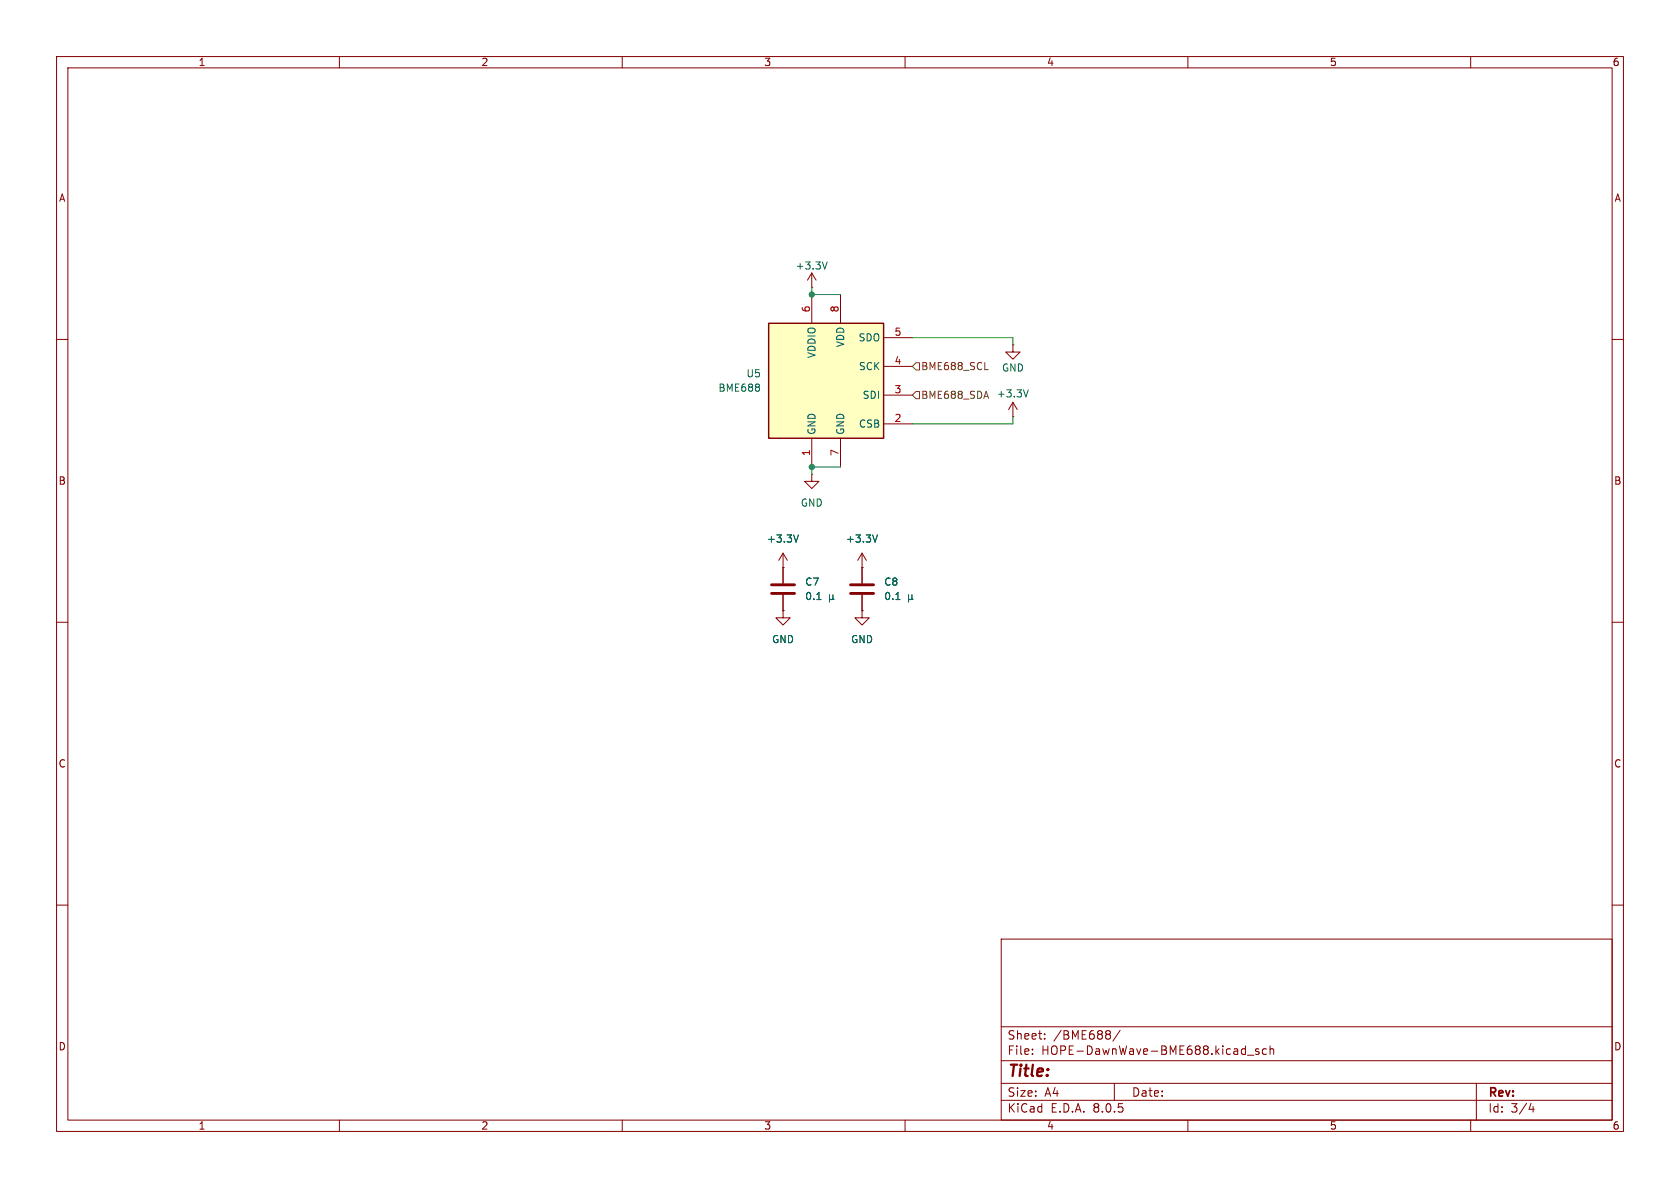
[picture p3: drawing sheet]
<svg xmlns="http://www.w3.org/2000/svg" width="297mm" height="210mm" viewBox="0 0 297 210" stroke-linecap="round" stroke-linejoin="round" font-family="sans-serif">
<g fill="none" stroke="#840000" stroke-width=".18">
<path d="M10 10h277v190h-277zM12 12h273v186h-273zM60 10v2M110 10v2M160 10v2M210 10v2M260 10v2M10 60h2M285 60h2M10 110h2M285 110h2M10 160h2"/>
<path d="M285 160h2M177 166h108v32h-108zM60 198v2M110 198v2M160 198v2M177 194.5h108M177 191.5h108M177 187.5h108M177 181.5h108M182.5 186.3v.1M182.5 185.5v.1M184.7 183.6v.1"/>
<path d="M184.7 182.8v.1M196 182.2l.3 .3-.3 .3 .2 .2 .1 .4-.3 .3M197 191.5v3M198 182.1l-1.3 2M210 198v2M220.5 186.5h1.2M222.5 185.5l-.3-.1-.2 .2v.2l.5 .2v.3h-.5M223.9 185.5l-.4-.1-.3 .3v.4l.1 .2h.6M224.5 185.5l.2-.1 .4 .1 .1 .9M224.5 184.9v1.5M260 198v2M261 191.5v6.5"/>
<path d="M270.7 195l-.4 1.1h.9M271 195.6v1"/>
</g>
<path d="M135.9 57.2h20.3v20.3h-20.3z" fill="#ffffc2"/>
<path d="M135.9 57.2h20.3v20.3h-20.3z" fill="none" stroke="#840000" stroke-width=".25"/>
<g fill="none" stroke="#840000" stroke-width=".18">
<path d="M143.5 50.8h.1M143.5 48.3v2.5M143.5 52.1v5.1M143.5 48.3l-.8 1.2M143.5 48.3l.8 1.2M148.6 52.1v5.1M156.2 59.7h5.1M143.5 77.5v5.1M148.6 77.5v5.1M156.2 74.9h5.1M156.2 69.9h5.1M156.2 64.8h5.1"/>
<path d="M179.1 73.7h.1M179.1 61v1.2h1.2l-1.2 1.3-1.3-1.3h1.3M179.1 61h.1M179.1 71.1l-.8 1.3M179.1 71.1v2.6M179.1 71.1l.7 1.3M138.4 97.8v5.3M138.4 97.8l-.7 1.3M138.4 97.8l.8 1.3M143.5 83.8v1.3h1.3l-1.3 1.3-1.3-1.3h1.3M143.5 83.8h.1M152.4 97.8l-.8 1.3"/>
<path d="M152.4 97.8v5.3M152.4 97.8l.8 1.3M138.4 100.3h.1M138.4 108v1.2h1.3l-1.3 1.3-1.2-1.3h1.2M138.4 108h.1M138.4 105.2v2.8M152.4 108v1.2h1.3l-1.3 1.3-1.3-1.3h1.3M152.4 108h.1M152.4 100.3h.1M152.4 105.2v2.8"/>
</g>
<g fill="none" stroke="#006464" stroke-width=".18">
<path d="M146.2 46.3l-.4 1.3M134.2 68v.3M134.2 68.6v.4M181.8 68.9l-.4 1.3M141.2 94.6l-.5 1.2M155.1 94.6l-.4 1.2M144.4 106h.7M146.6 105.8l.2 .2h.3l.1-.2M146.6 105.1v1.3M147.2 105.8l.2 .2M147.2 105.1v.7M158.4 106h.7"/>
<path d="M160.6 105.8l.2 .2h.2l.2-.2M160.6 105.1v1.3M161.2 105.8l.2 .2M161.2 105.1v.7"/>
</g>
<path d="M136.4 104.9h4.1M136.4 103.4h4.1M150.4 104.9h4M150.4 103.4h4" fill="none" stroke="#840000" stroke-width=".51"/>
<path d="M161.9 64.1h.7v1.3h-.7l-.6-.6zM161.9 69.2h.7v1.3h-.7l-.6-.6zM174.1 65.3h.6M174.3 69.2l.5 1.2" fill="none" stroke="#725600" stroke-width=".18"/>
<path d="M143.5 50.8v1.3h5.1M161.3 59.7h17.8v1.3M179.1 73.7v1.2h-17.8M148.6 82.6h-5.1v1.2" fill="none" stroke="#009600" stroke-width=".18"/>
<g fill="#009600" stroke="#009600" stroke-width=".18">
<circle cx="143.5" cy="52.1" r=".46"/>
<circle cx="143.5" cy="82.6" r=".46"/>
</g>
<text font-size="2.8" fill="#840000" x="178" y="190.9">Title:</text>
<g font-size="2.1" fill="#840000">
<text x="178" y="184">Sheet:</text>
<text x="186.2" y="184">/BME688/</text>
<text x="178" y="186.7">File:</text>
<text x="184.1" y="186.7">HOPE-DawnWave-BME688.kicad_sch</text>
<text x="178" y="196.9">KiCad</text>
<text x="178" y="194.1">Size:</text>
<text x="184.7" y="194.1">A4</text>
<text x="185.7" y="196.9">E.D.A.</text>
<text x="193.3" y="196.9">8.0.5</text>
<text x="200" y="194.1">Date:</text>
<text x="263" y="194.3">Rev:</text>
<text x="263" y="196.9">Id:</text>
<text x="267.1" y="196.9">3/4</text>
</g>
<g font-size="1.8" fill="#840000">
<text x="35" y="11.9">1</text>
<text x="85" y="11.9">2</text>
<text x="135" y="11.9">3</text>
<text x="185" y="11.9">4</text>
<text x="235" y="11.9">5</text>
<text x="285" y="11.9">6</text>
<text x="10.3" y="35.9">A</text>
<text x="285.3" y="35.9">A</text>
<text x="10.3" y="85.9">B</text>
<text x="285.3" y="85.9">B</text>
<text x="10.3" y="135.9">C</text>
<text x="285.3" y="135.9">C</text>
<text x="10.3" y="185.9">D</text>
<text x="285.3" y="185.9">D</text>
<text x="35" y="199.9">1</text>
<text x="85" y="199.9">2</text>
<text x="135" y="199.9">3</text>
<text x="185" y="199.9">4</text>
<text x="235" y="199.9">5</text>
<text x="285" y="199.9">6</text>
</g>
<g font-size="1.8" fill="#006464">
<text x="140.6" y="47.9">+3.3V</text>
<text x="144.4" y="63.4" transform="rotate(-90 144.4 63.4)">VDDIO</text>
<text x="149.5" y="61.5" transform="rotate(-90 149.5 61.5)">VDD</text>
<text x="151.7" y="60.6">SDO</text>
<text x="151.7" y="65.6">SCK</text>
<text x="177" y="65.9">GND</text>
<text x="126.9" y="69.4">BME688</text>
<text x="131.9" y="66.9">U5</text>
<text x="152.4" y="70.7">SDI</text>
<text x="176.1" y="70.5">+3.3V</text>
<text x="144.4" y="77" transform="rotate(-90 144.4 77)">GND</text>
<text x="149.5" y="77" transform="rotate(-90 149.5 77)">GND</text>
<text x="151.7" y="75.8">CSB</text>
<text x="141.5" y="89.8">GND</text>
<text x="135.5" y="96.1">+3.3V</text>
<text x="149.5" y="96.1">+3.3V</text>
<text x="142.2" y="103.7">C7</text>
<text x="142.2" y="106.3">0.1</text>
<text x="156.2" y="103.7">C8</text>
<text x="156.2" y="106.3">0.1</text>
<text x="136.4" y="113.9">GND</text>
<text x="150.4" y="113.9">GND</text>
</g>
<g font-size="1.8" fill="#a90000">
<text x="143.3" y="55.3" transform="rotate(-90 143.3 55.3)">6</text>
<text x="148.3" y="55.3" transform="rotate(-90 148.3 55.3)">8</text>
<text x="158" y="59.4">5</text>
<text x="158" y="64.5">4</text>
<text x="158" y="69.6">3</text>
<text x="158" y="74.7">2</text>
<text x="143.3" y="80.7" transform="rotate(-90 143.3 80.7)">1</text>
<text x="148.3" y="80.7" transform="rotate(-90 148.3 80.7)">7</text>
</g>
<g font-size="1.8" fill="#725600">
<text x="162.8" y="65.6">BME688_SCL</text>
<text x="162.8" y="70.7">BME688_SDA</text>
</g>
</svg>
